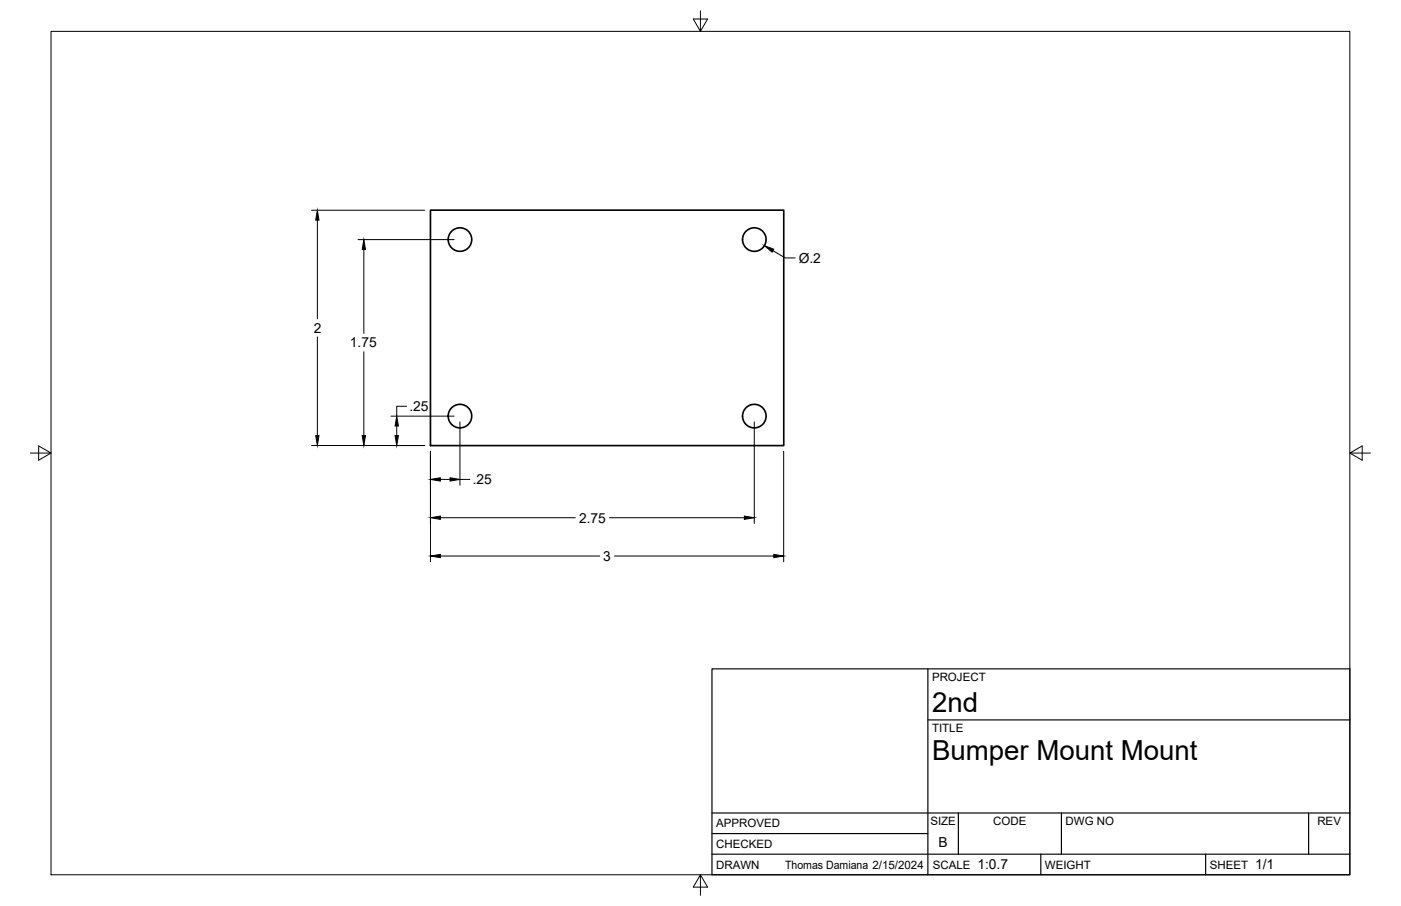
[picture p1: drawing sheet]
<svg xmlns="http://www.w3.org/2000/svg" width="432mm" height="279mm" viewBox="0 0 432 279" stroke-linecap="round" stroke-linejoin="round" font-family="sans-serif">
<!-- layer: Visible -->
<g fill="none" stroke="#000" stroke-width=".51">
<path d="M132.7 64.8h108.9v72.6h-108.9z"/>
<circle cx="141.8" cy="73.9" r="3.6"/>
<circle cx="232.5" cy="73.9" r="3.6"/>
<circle cx="141.8" cy="128.3" r="3.6"/>
<circle cx="232.5" cy="128.3" r="3.6"/>
</g>
<!-- layer: Border -->
<path d="M15.7 9.7h400.3v260.1h-400.3zM215.9 3.3v6.4l-2.2-3.8h4.4l-2.2 3.8M9.4 139.7h6.3l-3.8-2.2v4.4l3.8-2.2M416 139.7l3.8 2.2v-4.4l-3.8 2.2h6.4M215.9 269.8l2.2 3.8h-4.4l2.2-3.8v6.3" fill="none" stroke="#000" stroke-width=".31"/>
<!-- layer: Titleblock -->
<path d="M219.4 206.3h196.6v63.5h-196.6zM286 206.3v63.5M286 222h130M219.4 257.1h66.6M219.4 250.7h196.6M295.4 250.7v12.7M327.1 250.7v12.7M403.3 250.7v12.7M219.4 263.4h196.6M320.8 263.4v6.4M371.6 263.4v6.4" fill="none" stroke="#000" stroke-width=".36"/>
<!-- layer: FD_Dimensions -->
<g fill="none" stroke="#000" stroke-width=".31">
<path d="M96 64.8h34.9M97.8 67.9v30.4M110.4 73.9h29.6M112.1 76.9v25.9M238.2 77.3l3.8 2.2h3.1M97.8 103.9v30.4M112.1 108.5v25.8M96 137.4h34.9M120.5 128.3h19.5M122.3 131.4v2.9M125.3 125.3h-3v3M132.7 139.2v34"/>
<path d="M141.8 130.1v19.5M232.5 130.1v31.3M241.5 139.2v34M135.7 159.7h41.6M135.7 147.8h3M141.8 147.8h3M187.8 159.7h41.6M135.7 171.5h49.1M189.4 171.5h49.1"/>
</g>
<g fill="#000" stroke="#000" stroke-width=".31">
<path d="M97.8 64.8l.5 3.1h-1zM112.1 73.9l.5 3h-1zM235.6 75.8l2.9 1.1-.5 .8zM97.3 134.3h1l-.5 3.1zM111.6 134.3h1l-.5 3.1zM121.8 134.3h1l-.5 3.1zM122.3 128.3l.5 3.1h-1zM132.7 159.7l3-.5v1zM132.7 147.8l3-.5v1.1zM138.7 147.3l3.1 .5-3.1 .6zM229.4 159.2l3.1 .5-3.1 .5zM132.7 171.5l3-.5v1z"/>
<path d="M238.5 171l3 .5-3 .5z"/>
</g>
<g font-size="8.5">
<text x="287.3" y="219.5">2nd</text>
<text x="287.3" y="234.5">Bumper Mount Mount</text>
</g>
<g font-size="4.3">
<text x="246.2" y="81">Ø.2</text>
<text x="96.7" y="102.6">2</text>
<text x="107.9" y="107.1">1.75</text>
<text x="126.2" y="126.8">.25</text>
<text x="145.7" y="149.4">.25</text>
<text x="178.5" y="161.2">2.75</text>
<text x="185.9" y="173">3</text>
<text x="289.3" y="261.2">B</text>
<text x="301.2" y="268.1">1:0.7</text>
<text x="386.8" y="268.1">1/1</text>
</g>
<g font-size="3.5">
<text x="287.3" y="210.1">PROJECT</text>
<text x="287.3" y="225.8">TITLE</text>
<text x="220.7" y="255.2">APPROVED</text>
<text x="286.7" y="254.5">SIZE</text>
<text x="306.1" y="254.5">CODE</text>
<text x="328.4" y="254.5">DWG NO</text>
<text x="406" y="254.5">REV</text>
<text x="220.7" y="261.5">CHECKED</text>
<text x="220.7" y="267.9">DRAWN</text>
<text x="242" y="267.9">Thomas Damiana 2/15/2024</text>
<text x="287.5" y="267.9">SCALE</text>
<text x="322.1" y="267.9">WEIGHT</text>
<text x="372.9" y="267.9">SHEET</text>
</g>
</svg>
